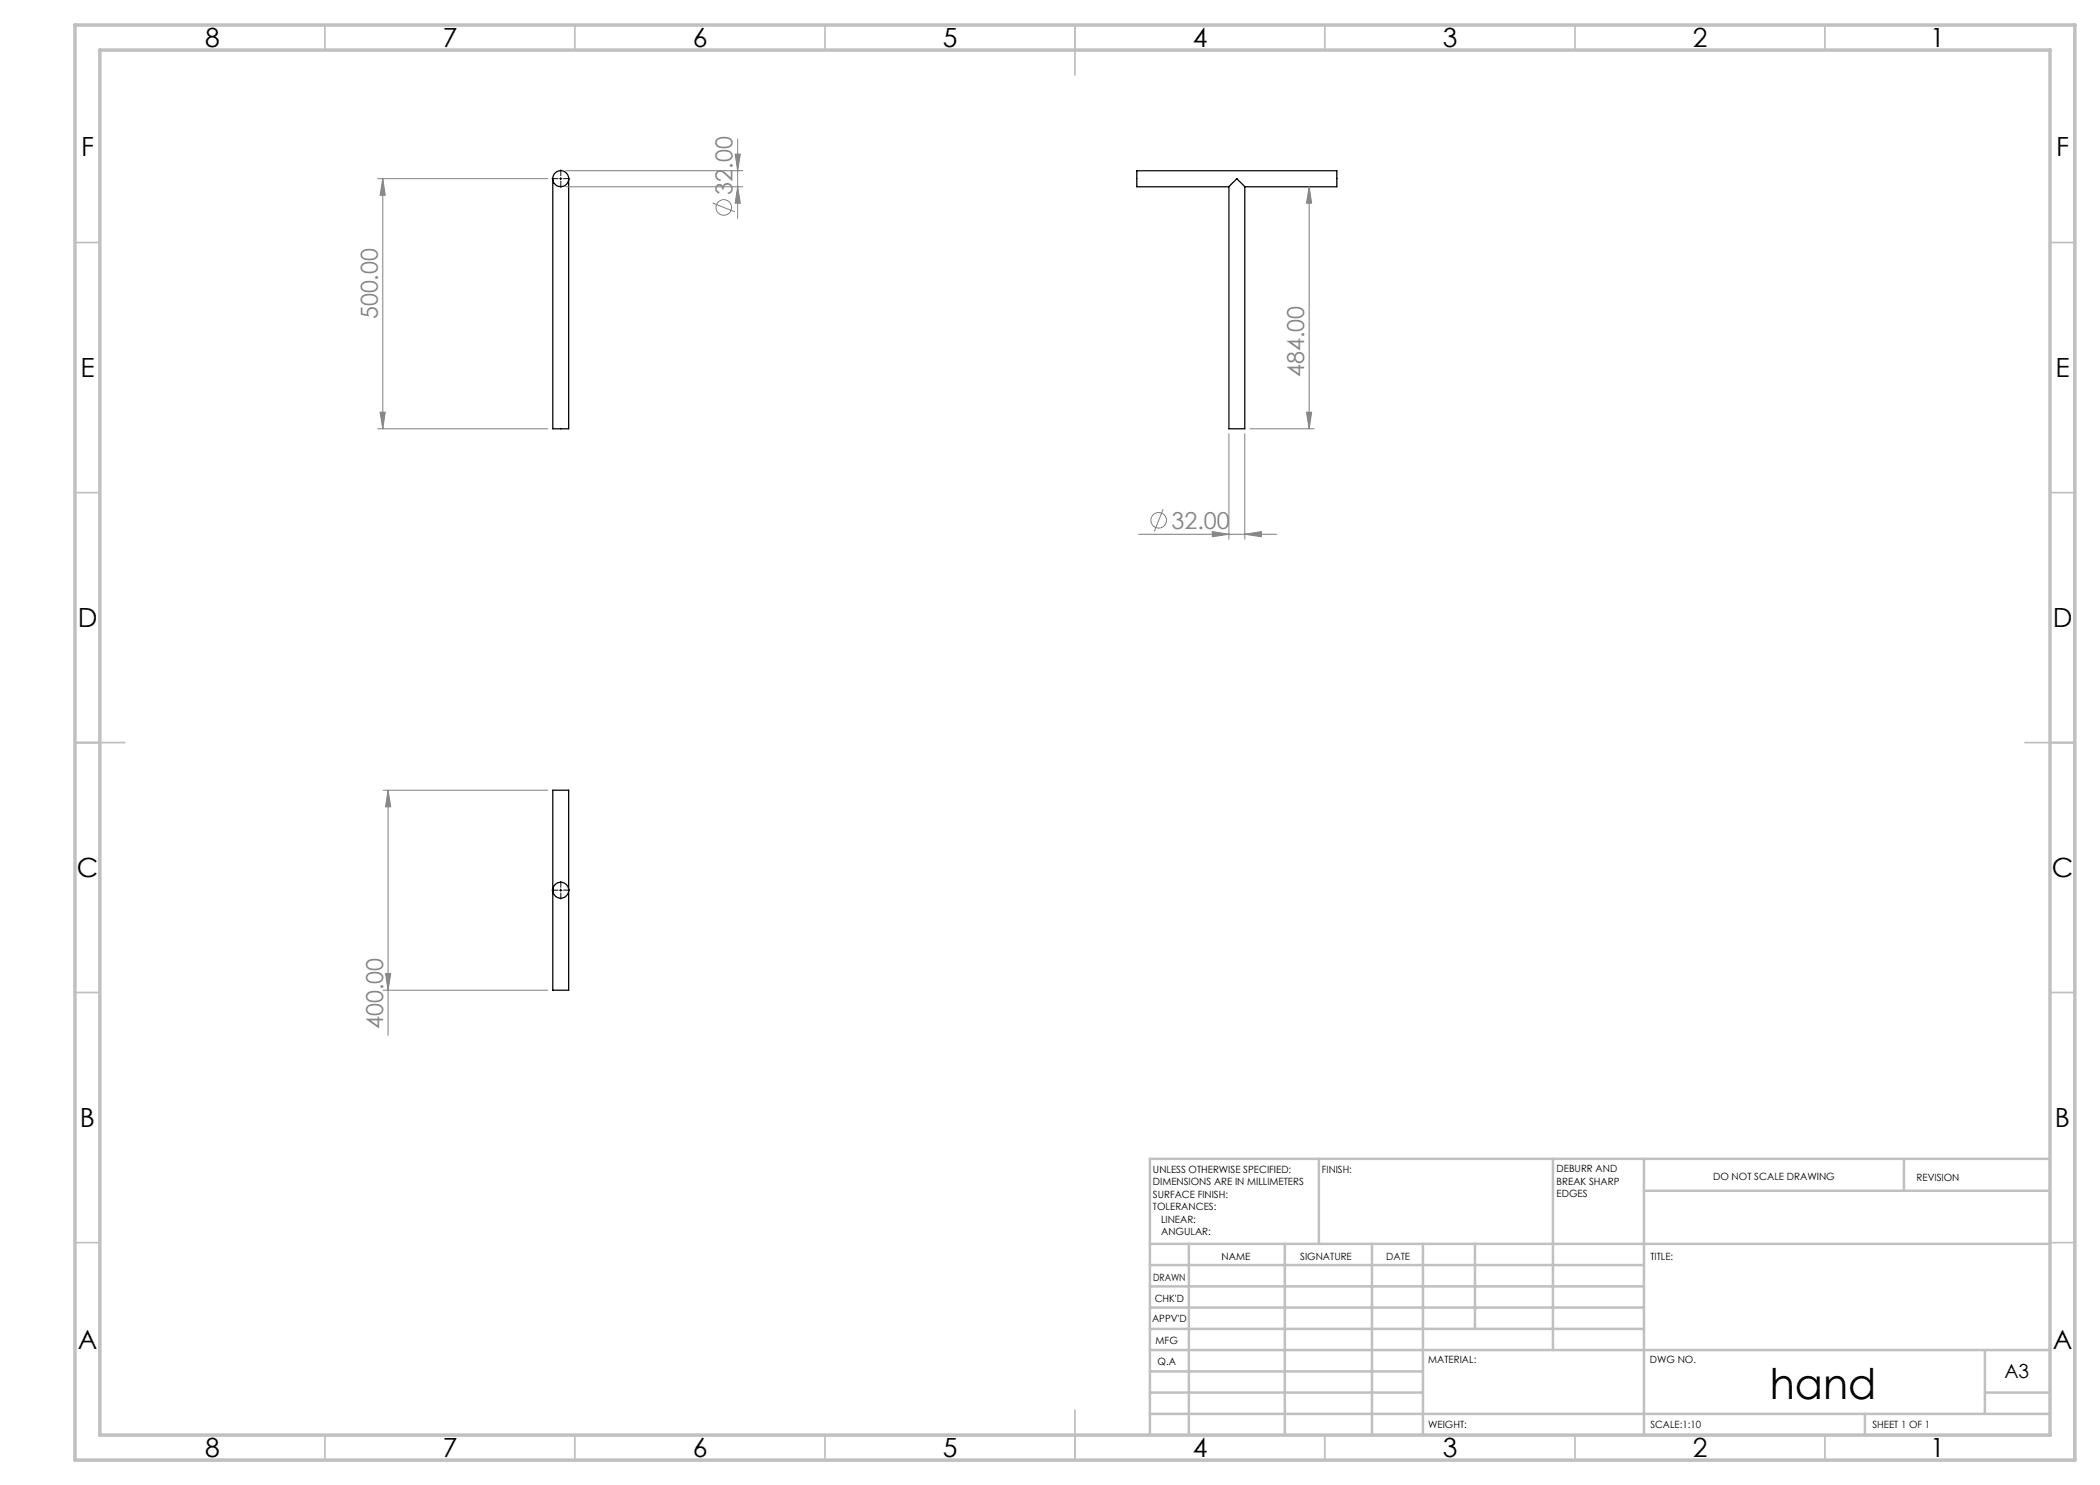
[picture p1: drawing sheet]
<svg xmlns="http://www.w3.org/2000/svg" width="420mm" height="297mm" viewBox="0 0 420 297" stroke-linecap="round" stroke-linejoin="round" font-family="sans-serif">
<g fill="none" stroke="#000" stroke-width=".25">
<path d="M110.6 35.7v50.1h3.1v-50.1M245.8 37.4h-18.4v-3.3h40v3.3h-18.4M245.8 37.4l1.6-1.7 1.6 1.7M245.8 37.4v48.4h3.2v-48.4M110.6 158h3.1v40h-3.1z"/>
<circle cx="112.1" cy="35.8" r="1.6"/>
<circle cx="112.1" cy="178" r="1.59"/>
</g>
<g fill="none" stroke="#808080" stroke-width=".2">
<path d="M75.5 35.7h34M76.6 35.7l.4 3.3h-1zM76.6 35.7v50.1M113.1 34.1h35.5M113.1 37.4h35.5M147 30.8h1.1l-.6 3.3zM147.5 27.8v15.9M147.5 37.4l.6 3.2h-1.1zM261.8 37.4v48.4M261.8 37.4l.5 3.2h-1zM142.5 40.6l4.5 1.8M75.5 85.8h34"/>
<path d="M76 82.4h1l-.4 3.4zM245.8 86.7v21.1M249 86.7v21.1M250 85.8h12.8M261.3 82.4h1l-.5 3.4zM227.7 106.9h27.6M232.6 101.8l-1.7 4.5M242.5 106.3l3.3 .6-3.3 .4zM249 106.9l3.3-.6v1zM76.6 158h32.9M77.6 158l.5 3.4h-1zM77.6 158v49.1"/>
<path d="M76.6 198h32.9M77.1 194.7h1l-.5 3.3z"/>
<circle cx="144.8" cy="41.5" r="1.56"/>
<circle cx="231.7" cy="104.1" r="1.55"/>
</g>
<path d="M111.7 35.7h-1.4M112.2 35.2v-1.3M112.2 36.2v1.4M112.7 35.7h1.3M111.7 178h-1.4M112.2 177.5v-1.3M112.2 178.5v1.4M112.7 178h1.3" fill="none" stroke="#000" stroke-width=".2" stroke-dasharray="15.2 1.3 1.3 1.3" stroke-linecap="butt"/>
<path d="M111.9 35.7h.5M112.1 35.5v.5M111.9 178h.5M112.1 177.8v.5" fill="none" stroke="#000" stroke-width=".2"/>
<g fill="none" stroke="#c0c0c0" stroke-width=".35">
<path d="M65 5v5M115 5v5M165 5v5M215 5v10M265 5v5M315 5v5M365 5v5M15 48.5h5M410 48.5h5M15 98.5h5M410 98.5h5M15 148.5h10"/>
<path d="M405 148.5h10M15 198.5h5M410 198.5h5M15 248.5h5M410 248.5h5M65 287v5M115 287v5M165 287v5M215 282v10M265 287v5M315 287v5M365 287v5"/>
</g>
<g fill="none" stroke="#c0c0c0" stroke-width=".5">
<path d="M263.8 231.8v17M310.6 231.8v38.2M328.8 231.8v55.2M328.8 238.2h81.2M380.8 231.8v6.4M410 231.8h-180v55.2M230 248.8h180M230 257.3h98.8M230 253h98.8M237.8 248.8v38.2M257 248.8v38.2M274.4 248.8v38.2"/>
<path d="M284.6 248.8v38.2M295 248.8v17M230 265.8h98.8M230 261.5h98.8M230 278.5h54.6M230 274.3h54.6M230 270h180M397 278.5h13M397 270v12.8M230 282.8h180M373 282.8v4.2"/>
</g>
<path d="M15 5h400v287h-400zM20 10h390v277h-390z" fill="none" stroke="#c0c0c0" stroke-width=".7"/>
<g fill="#808080">
<path d="M242.5 106.3l3.3 .6-3.3 .4zM249 106.9l3.3-.6v1z"/>
<path d="M261.3 82.4h1l-.5 3.4zM261.8 37.4l.5 3.2h-1z"/>
<path d="M76.6 35.7l.4 3.3h-1zM76 82.4h1l-.4 3.4zM147 30.8h1.1l-.6 3.3zM147.5 37.4l.6 3.2h-1.1zM77.6 158l.5 3.4h-1zM77.1 194.7h1l-.5 3.3z"/>
</g>
<text font-size="8.5" x="354" y="279.7">hand</text>
<g font-size="5.3">
<text x="41" y="9.5">8</text>
<text x="88.5" y="9.5">7</text>
<text x="138.5" y="9.5">6</text>
<text x="188.5" y="9.5">5</text>
<text x="238.5" y="9.5">4</text>
<text x="288.5" y="9.5">3</text>
<text x="338.5" y="9.5">2</text>
<text x="386" y="9.5">1</text>
<text x="16.2" y="31.3">F</text>
<text x="411.2" y="31.3">F</text>
<text x="16.1" y="75.5">E</text>
<text x="411.1" y="75.5">E</text>
<text x="15.5" y="125.5">D</text>
<text x="410.5" y="125.5">D</text>
<text x="15.4" y="175.5">C</text>
<text x="410.4" y="175.5">C</text>
<text x="16" y="225.5">B</text>
<text x="411" y="225.5">B</text>
<text x="15.5" y="269.8">A</text>
<text x="410.5" y="269.8">A</text>
<text x="41" y="291.5">8</text>
<text x="88.5" y="291.5">7</text>
<text x="138.5" y="291.5">6</text>
<text x="188.5" y="291.5">5</text>
<text x="238.5" y="291.5">4</text>
<text x="288.5" y="291.5">3</text>
<text x="338.5" y="291.5">2</text>
<text x="386" y="291.5">1</text>
</g>
<g font-size="4.7" fill="#808080">
<text x="146.5" y="38.9" transform="rotate(-90 146.5 38.9)">32.00</text>
<text x="75.6" y="63.9" transform="rotate(-90 75.6 63.9)">500.00</text>
<text x="260.8" y="75.4" transform="rotate(-90 260.8 75.4)">484.00</text>
<text x="234.3" y="105.8">32.00</text>
<text x="76.6" y="205.8" transform="rotate(-90 76.6 205.8)">400.00</text>
</g>
<text font-size="3.9" x="400.9" y="275.5">A3</text>
<g font-size="2">
<text x="230.6" y="234.6">UNLESS OTHERWISE SPECIFIED:</text>
<text x="230.6" y="237.1">DIMENSIONS ARE IN MILLIMETERS</text>
<text x="230.6" y="239.6">SURFACE FINISH:</text>
<text x="264.4" y="234.6">FINISH:</text>
<text x="311.3" y="234.5">DEBURR AND</text>
<text x="311.3" y="237">BREAK SHARP</text>
<text x="311.3" y="239.5">EDGES</text>
<text x="342.6" y="236">DO NOT SCALE DRAWING</text>
<text x="383.3" y="236.2">REVISION</text>
<text x="230.6" y="242.1">TOLERANCES:</text>
<text x="232.2" y="244.6">LINEAR:</text>
<text x="232.2" y="247.1">ANGULAR:</text>
<text x="244.3" y="252">NAME</text>
<text x="260" y="251.9">SIGNATURE</text>
<text x="277.2" y="251.9">DATE</text>
<text x="330.1" y="251.9">TITLE:</text>
<text x="230.6" y="256.1">DRAWN</text>
<text x="230.9" y="260.3">CHK'D</text>
<text x="230.4" y="264.4">APPV'D</text>
<text x="231.1" y="268.8">MFG</text>
<text x="231.5" y="273">Q.A</text>
<text x="285.6" y="272.5">MATERIAL:</text>
<text x="330" y="272.5">DWG NO.</text>
<text x="285.6" y="285.5">WEIGHT:</text>
<text x="330.1" y="285.6">SCALE:1:10</text>
<text x="374.5" y="285.6">SHEET 1 OF 1</text>
</g>
</svg>
